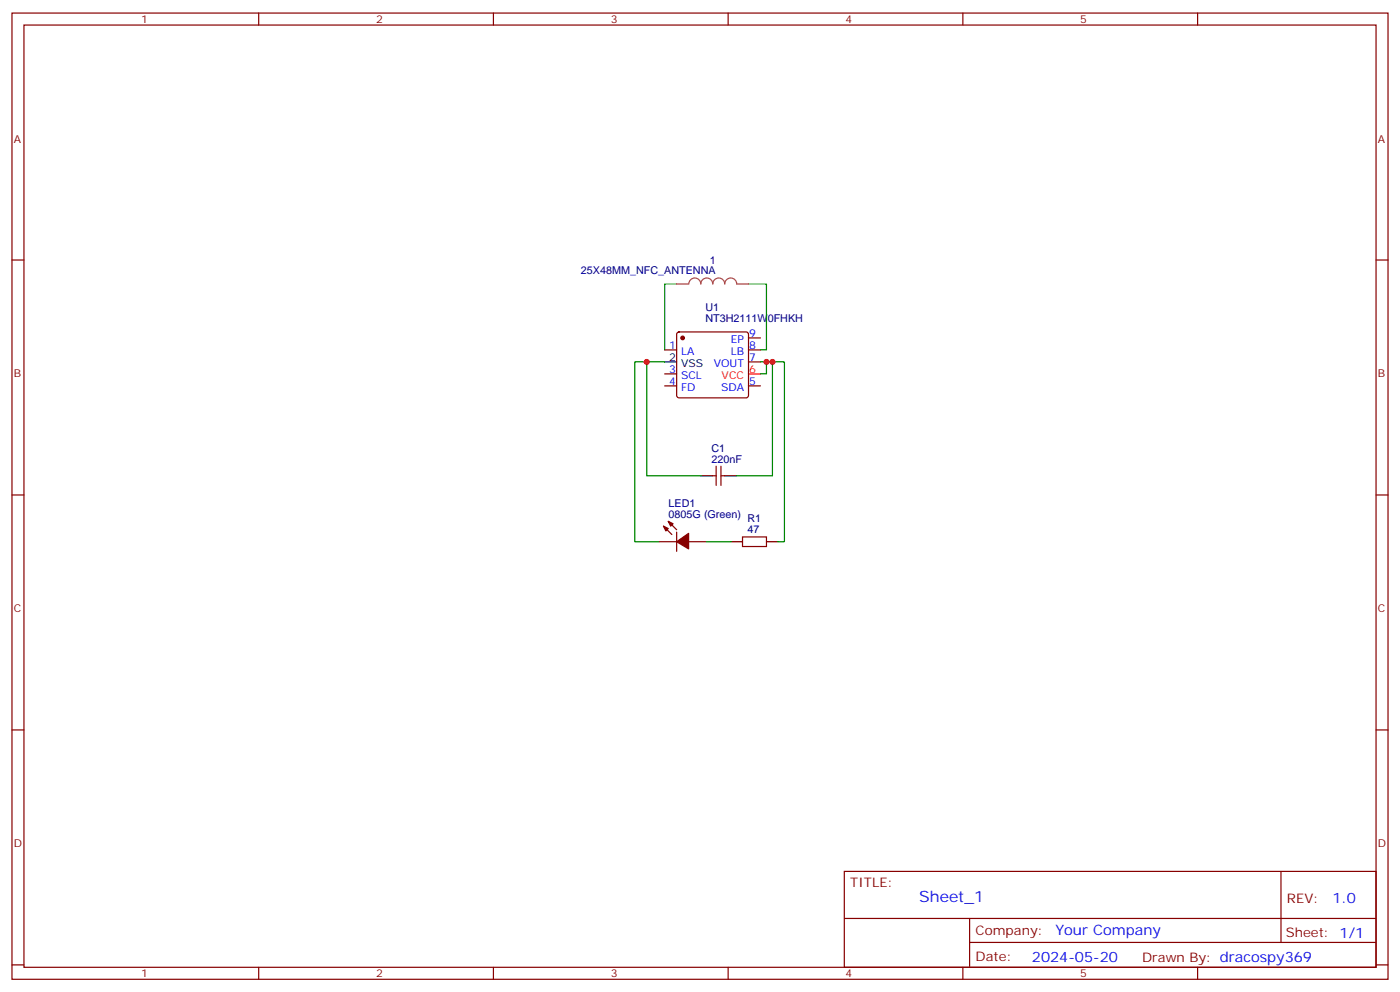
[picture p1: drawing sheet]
<svg xmlns="http://www.w3.org/2000/svg" width="412mm" height="292mm" viewBox="0 0 412 292" stroke-linecap="round" stroke-linejoin="round" font-family="sans-serif">
<g fill="none" stroke="#870000" stroke-width=".35">
<path d="M3.5 3.8h405.4v284.4h-405.4zM7.1 7.4h398.2v277.3h-398.2zM76.2 3.8v3.6M145.3 3.8v3.6M214.5 3.8v3.6M283.6 3.8v3.6M352.8 3.8v3.6M3.5 76.5h3.6M405.3 76.5h3.6M199.6 97.9l.4-.2h19.8l.5 .2 .2 .5v18l-.2 .5-.5 .2h-19.8l-.5-.2-.2-.5v-18zM220.5 99.4h3.5M195.8 103h3.5"/>
<path d="M195.8 113.6h3.5M195.8 110h3.5M220.5 103h3.5M220.5 106.5h3.5M220.5 113.6h3.5M211 137.2v5.6M212.4 137.2v5.6M3.5 145.7h3.6M194 159.4h5.3M195.4 154.8l2.5 2.5M196.8 153.4l2.5 2.5M199.3 156.6v5.6"/>
<path d="M202.8 159.4h5.3M209.9 140h1.1M212.4 140h1M218.7 158h7.1v2.8h-7.1zM405.3 145.7h3.6M3.5 214.8h3.6M405.3 214.8h3.6M248.7 256.4h156.6v28.3h-156.6zM377.3 256.5v20.8M248.7 270.3h156.5M285.6 277.3h119.6M285.6 270.3v14.1"/>
<path d="M3.5 284h3.6M76.2 284.7v3.5M145.3 284.7v3.5M214.5 284.7v3.5M283.6 284.7v3.5M352.8 284.7v3.5M405.3 284h3.6"/>
</g>
<path d="M220.5 110h3.5" fill="none" stroke="#f00" stroke-width=".35"/>
<path d="M195.8 106.5h3.5M206.4 140h3.5M213.4 140h3.6M215.2 159.4h3.5M225.8 159.4h3.5" fill="none" stroke="#000" stroke-width=".35"/>
<g fill="#870000" stroke="#870000" stroke-width=".35">
<path d="M195.4 154.8l1.4 .7-.7 .7z"/>
<path d="M196.8 153.4l1.5 .7-.7 .7z"/>
<path d="M199.3 159.4l3.5-2.4v4.5z"/>
<circle cx="201.1" cy="99.4" r=".53"/>
</g>
<path d="M199.3 83.6h-3.5v19.4M220.5 83.6h5.3v19.4h-1.8M190.5 106.5v33.5h15.9M195.8 106.5h-8.8v52.9h7M224 106.5h1.8v3.5h-1.8M225.8 106.5h1.7v33.5h-10.5M227.5 106.5h3.6v52.9h-1.8M208.1 159.4h7.1" fill="none" stroke="#008700" stroke-width=".35"/>
<path d="M199.3 83.6h3.5M202.9 83.6a1.76 1.76 0 0 1 1.8-1.8 1.76 1.76 0 0 1 1.7 1.8 1.76 1.76 0 0 1 1.8-1.8 1.76 1.76 0 0 1 1.8 1.8 1.76 1.76 0 0 1 1.7-1.8 1.76 1.76 0 0 1 1.8 1.8 1.76 1.76 0 0 1 1.7-1.8 1.76 1.76 0 0 1 1.8 1.8h3.5" fill="none" stroke="#a64a4a" stroke-width=".35"/>
<g fill="#c00">
<circle cx="225.8" cy="106.5" r=".88"/>
<circle cx="227.5" cy="106.5" r=".88"/>
<circle cx="190.5" cy="106.5" r=".88"/>
</g>
<text font-size="4.6" fill="#00f" x="270.8" y="265.5">Sheet_1</text>
<g font-size="4.2" fill="#00f">
<text x="392.5" y="265.7">1.0</text>
<text x="310.9" y="275.3">Your Company</text>
<text x="304" y="283.1">2024-05-20</text>
</g>
<g font-size="3.9" fill="#800">
<text x="250.5" y="261">TITLE:</text>
<text x="379.1" y="265.7">REV:</text>
<text x="287.4" y="275.2">Company:</text>
<text x="378.7" y="275.8">Sheet: 1/1</text>
<text x="287.4" y="282.9">Date:</text>
<text x="336.4" y="283">Drawn By: dracospy369</text>
</g>
<g font-size="3.2" fill="#800">
<text x="41.6" y="6.8">1</text>
<text x="110.8" y="6.8">2</text>
<text x="179.9" y="6.8">3</text>
<text x="249.1" y="6.8">4</text>
<text x="318.2" y="6.8">5</text>
<text x="4.1" y="41.9">A</text>
<text x="405.9" y="41.9">A</text>
<text x="4.1" y="111.1">B</text>
<text x="405.9" y="111.1">B</text>
<text x="4.1" y="180.2">C</text>
<text x="405.9" y="180.2">C</text>
<text x="4.1" y="249.4">D</text>
<text x="405.9" y="249.4">D</text>
<text x="41.6" y="287.7">1</text>
<text x="110.8" y="287.7">2</text>
<text x="179.9" y="287.7">3</text>
<text x="249.1" y="287.7">4</text>
<text x="318.2" y="287.7">5</text>
</g>
<g font-size="3.2" fill="#000080">
<text x="209.1" y="77.6">1</text>
<text x="171.1" y="80.8">25X48MM_NFC_ANTENNA</text>
<text x="207.8" y="94.7">NT3H2111W0FHKH</text>
<text x="207.8" y="91.5">U1</text>
<text x="209.6" y="136.1">220nF</text>
<text x="209.6" y="132.9">C1</text>
<text x="197" y="149.2">LED1</text>
<text x="197" y="152.4">0805G (Green)</text>
<text x="220.1" y="153.7">R1</text>
<text x="220.1" y="157">47</text>
</g>
<g font-size="3.2" fill="#00f">
<text x="215.3" y="100.9">EP</text>
<text x="220.7" y="99.1">9</text>
<text x="197.1" y="102.6">1</text>
<text x="200.6" y="104.4">LA</text>
<text x="210.2" y="107.9">VOUT</text>
<text x="215.2" y="104.4">LB</text>
<text x="220.7" y="102.6">8</text>
<text x="220.7" y="106.2">7</text>
<text x="197.1" y="113.2">4</text>
<text x="197.1" y="109.7">3</text>
<text x="200.6" y="111.4">SCL</text>
<text x="220.7" y="113.2">5</text>
<text x="200.6" y="115">FD</text>
<text x="212.4" y="115">SDA</text>
</g>
<g font-size="3.2">
<text x="197.1" y="106.2">2</text>
<text x="200.6" y="107.9">VSS</text>
</g>
<g font-size="3.2" fill="#f00">
<text x="212.6" y="111.4">VCC</text>
<text x="220.7" y="109.7">6</text>
</g>
</svg>
